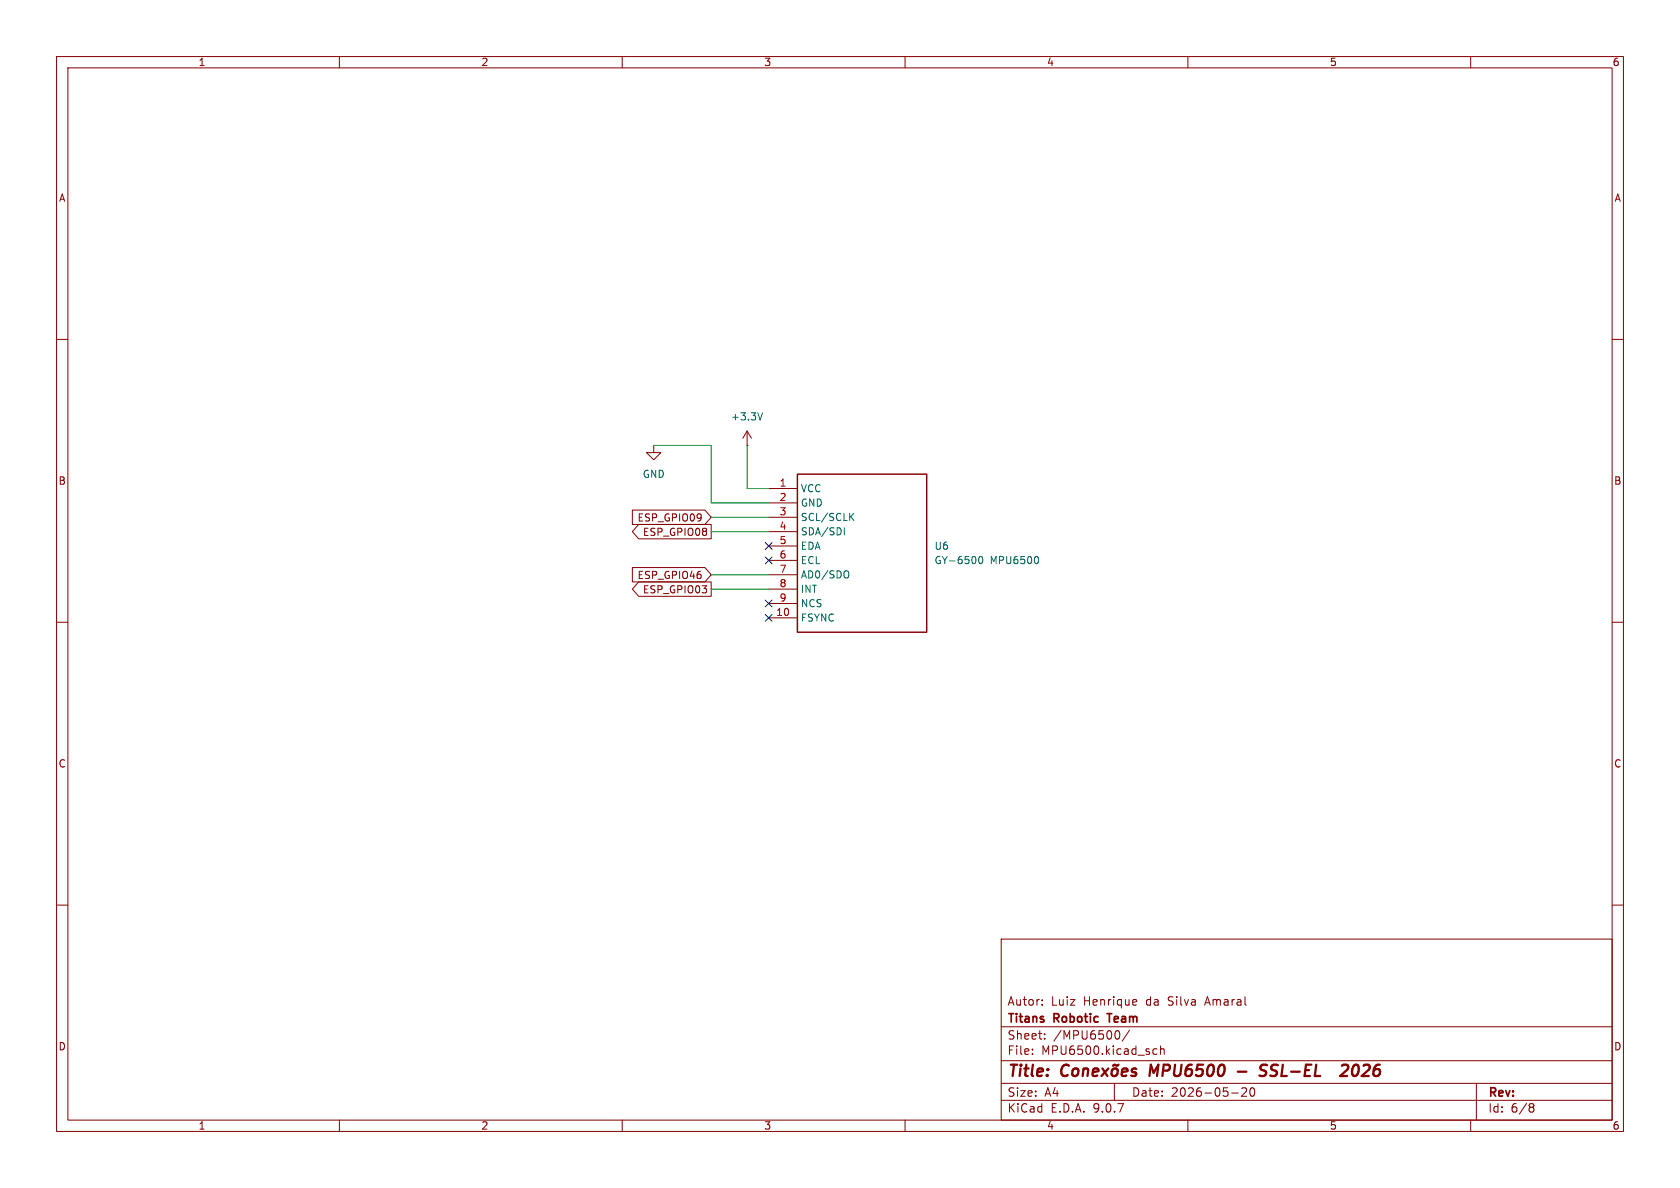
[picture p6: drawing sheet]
(kicad_sch
 (version 20250114)
 (generator "eeschema")
 (generator_version "9.0")
 (paper "A4")
 (title_block
  (title "Conexões MPU6500 - SSL-EL  2026")
  (date "2026-05-20")
  (company "Titans Robotic Team")
  (comment 1 "Autor: Luiz Henrique da Silva Amaral"))
 (lib_symbols
  (symbol "custom_symbols:GY-6500 MPU6500" (exclude_from_sim no) (in_bom yes) (on_board yes)
   (property "Reference" "U" (at 2.286 18.034 0) (effects (font (size 1.27 1.27))))
   (property "Value" "GY-6500 MPU6500" (at 2.286 15.494 0) (effects (font (size 1.27 1.27))))
   (property "Footprint" "" (at 0 0 0) (effects (font (size 1.27 1.27)) (hide yes)))
   (property "Datasheet" "" (at 0 0 0) (effects (font (size 1.27 1.27)) (hide yes)))
   (property "Description" "" (at 0 0 0) (effects (font (size 1.27 1.27)) (hide yes)))
   (symbol "GY-6500 MPU6500_0_0"
    (rectangle (start -8.89 13.97) (end 13.97 -13.97) (stroke (width 0.254) (type solid)) (fill (type none)))
    (pin unspecified line (at -13.97 11.43 0) (length 5.08) (name "VCC" (effects (font (size 1.27 1.27)))) (number "1" (effects (font (size 1.27 1.27)))))
    (pin unspecified line (at -13.97 8.89 0) (length 5.08) (name "GND" (effects (font (size 1.27 1.27)))) (number "2" (effects (font (size 1.27 1.27)))))
    (pin unspecified line (at -13.97 6.35 0) (length 5.08) (name "SCL/SCLK" (effects (font (size 1.27 1.27)))) (number "3" (effects (font (size 1.27 1.27)))))
    (pin unspecified line (at -13.97 3.81 0) (length 5.08) (name "SDA/SDI" (effects (font (size 1.27 1.27)))) (number "4" (effects (font (size 1.27 1.27)))))
    (pin unspecified line (at -13.97 1.27 0) (length 5.08) (name "EDA" (effects (font (size 1.27 1.27)))) (number "5" (effects (font (size 1.27 1.27)))))
    (pin unspecified line (at -13.97 -1.27 0) (length 5.08) (name "ECL" (effects (font (size 1.27 1.27)))) (number "6" (effects (font (size 1.27 1.27)))))
    (pin unspecified line (at -13.97 -3.81 0) (length 5.08) (name "AD0/SDO" (effects (font (size 1.27 1.27)))) (number "7" (effects (font (size 1.27 1.27)))))
    (pin unspecified line (at -13.97 -6.35 0) (length 5.08) (name "INT" (effects (font (size 1.27 1.27)))) (number "8" (effects (font (size 1.27 1.27)))))
    (pin unspecified line (at -13.97 -8.89 0) (length 5.08) (name "NCS" (effects (font (size 1.27 1.27)))) (number "9" (effects (font (size 1.27 1.27)))))
    (pin unspecified line (at -13.97 -11.43 0) (length 5.08) (name "FSYNC" (effects (font (size 1.27 1.27)))) (number "10" (effects (font (size 1.27 1.27))))))
   (embedded_fonts no))
  (symbol "power:+3.3V"
   (power)
   (pin_numbers (hide yes))
   (pin_names
    (offset 0) (hide yes)) (exclude_from_sim no) (in_bom yes) (on_board yes)
   (property "Reference" "#PWR" (at 0 -3.81 0) (effects (font (size 1.27 1.27)) (hide yes)))
   (property "Value" "+3.3V" (at 0 3.556 0) (effects (font (size 1.27 1.27))))
   (property "Footprint" "" (at 0 0 0) (effects (font (size 1.27 1.27)) (hide yes)))
   (property "Datasheet" "" (at 0 0 0) (effects (font (size 1.27 1.27)) (hide yes)))
   (property "Description" "Power symbol creates a global label with name \"+3.3V\"" (at 0 0 0) (effects (font (size 1.27 1.27)) (hide yes)))
   (symbol "+3.3V_0_1"
    (polyline (pts (xy -0.762 1.27) (xy 0 2.54)) (stroke (width 0) (type default)) (fill (type none)))
    (polyline (pts (xy 0 2.54) (xy 0.762 1.27)) (stroke (width 0) (type default)) (fill (type none)))
    (polyline (pts (xy 0 0) (xy 0 2.54)) (stroke (width 0) (type default)) (fill (type none))))
   (symbol "+3.3V_1_1"
    (pin power_in line (at 0 0 90) (length 0) (name "~" (effects (font (size 1.27 1.27)))) (number "1" (effects (font (size 1.27 1.27))))))
   (embedded_fonts no))
  (symbol "power:GND"
   (power)
   (pin_numbers (hide yes))
   (pin_names
    (offset 0) (hide yes)) (exclude_from_sim no) (in_bom yes) (on_board yes)
   (property "Reference" "#PWR" (at 0 -6.35 0) (effects (font (size 1.27 1.27)) (hide yes)))
   (property "Value" "GND" (at 0 -3.81 0) (effects (font (size 1.27 1.27))))
   (property "Footprint" "" (at 0 0 0) (effects (font (size 1.27 1.27)) (hide yes)))
   (property "Datasheet" "" (at 0 0 0) (effects (font (size 1.27 1.27)) (hide yes)))
   (property "Description" "Power symbol creates a global label with name \"GND\" , ground" (at 0 0 0) (effects (font (size 1.27 1.27)) (hide yes)))
   (symbol "GND_0_1"
    (polyline (pts (xy 0 0) (xy 0 -1.27) (xy 1.27 -1.27) (xy 0 -2.54) (xy -1.27 -1.27) (xy 0 -1.27)) (stroke (width 0) (type default)) (fill (type none))))
   (symbol "GND_1_1"
    (pin power_in line (at 0 0 270) (length 0) (name "~" (effects (font (size 1.27 1.27)))) (number "1" (effects (font (size 1.27 1.27))))))
   (embedded_fonts no)))
 (no_connect
  (at 135.89 109.22))
 (no_connect
  (at 135.89 96.52))
 (no_connect
  (at 135.89 106.68))
 (no_connect
  (at 135.89 99.06))
 (wire
  (pts (xy 132.08 86.36) (xy 132.08 78.74))
  (stroke (width 0) (type default)))
 (wire
  (pts (xy 125.73 93.98) (xy 135.89 93.98))
  (stroke (width 0) (type default)))
 (wire
  (pts (xy 125.73 104.14) (xy 135.89 104.14))
  (stroke (width 0) (type default)))
 (wire
  (pts (xy 125.73 91.44) (xy 135.89 91.44))
  (stroke (width 0) (type default)))
 (wire
  (pts (xy 125.73 101.6) (xy 135.89 101.6))
  (stroke (width 0) (type default)))
 (wire
  (pts (xy 135.89 88.9) (xy 125.73 88.9))
  (stroke (width 0) (type default)))
 (wire
  (pts (xy 125.73 78.74) (xy 115.57 78.74))
  (stroke (width 0) (type default)))
 (wire
  (pts (xy 135.89 86.36) (xy 132.08 86.36))
  (stroke (width 0) (type default)))
 (wire
  (pts (xy 125.73 88.9) (xy 125.73 78.74))
  (stroke (width 0) (type default)))
 (global_label "ESP_GPIO46"
  (shape input)
  (at 125.73 101.6 180)
  (fields_autoplaced yes)
  (effects (font (size 1.27 1.27)) (justify right))
  (property "Intersheetrefs" "${INTERSHEET_REFS}" (at 111.2544 101.6 0) (effects (font (size 1.27 1.27)) (justify right) (hide yes))))
 (global_label "ESP_GPIO09"
  (shape input)
  (at 125.73 91.44 180)
  (fields_autoplaced yes)
  (effects (font (size 1.27 1.27)) (justify right))
  (property "Intersheetrefs" "${INTERSHEET_REFS}" (at 111.2544 91.44 0) (effects (font (size 1.27 1.27)) (justify right) (hide yes))))
 (global_label "ESP_GPIO03"
  (shape output)
  (at 125.73 104.14 180)
  (fields_autoplaced yes)
  (effects (font (size 1.27 1.27)) (justify right))
  (property "Intersheetrefs" "${INTERSHEET_REFS}" (at 111.2544 104.14 0) (effects (font (size 1.27 1.27)) (justify right) (hide yes))))
 (global_label "ESP_GPIO08"
  (shape output)
  (at 125.73 93.98 180)
  (fields_autoplaced yes)
  (effects (font (size 1.27 1.27)) (justify right))
  (property "Intersheetrefs" "${INTERSHEET_REFS}" (at 111.2544 93.98 0) (effects (font (size 1.27 1.27)) (justify right) (hide yes))))
 (symbol
  (lib_id "power:GND")
  (at 115.57 78.74 0)
  (unit 1)
  (exclude_from_sim no)
  (in_bom yes)
  (on_board yes)
  (dnp no)
  (fields_autoplaced yes)
  (property "Reference" "#PWR026" (at 115.57 85.09 0) (effects (font (size 1.27 1.27)) (hide yes)))
  (property "Value" "GND" (at 115.57 83.82 0) (effects (font (size 1.27 1.27))))
  (property "Footprint" "" (at 115.57 78.74 0) (effects (font (size 1.27 1.27)) (hide yes)))
  (property "Datasheet" "" (at 115.57 78.74 0) (effects (font (size 1.27 1.27)) (hide yes)))
  (property "Description" "Power symbol creates a global label with name \"GND\" , ground" (at 115.57 78.74 0) (effects (font (size 1.27 1.27)) (hide yes)))
  (pin "1"))
 (symbol
  (lib_id "power:+3.3V")
  (at 132.08 78.74 0)
  (unit 1)
  (exclude_from_sim no)
  (in_bom yes)
  (on_board yes)
  (dnp no)
  (fields_autoplaced yes)
  (property "Reference" "#PWR025" (at 132.08 82.55 0) (effects (font (size 1.27 1.27)) (hide yes)))
  (property "Value" "+3.3V" (at 132.08 73.66 0) (effects (font (size 1.27 1.27))))
  (property "Footprint" "" (at 132.08 78.74 0) (effects (font (size 1.27 1.27)) (hide yes)))
  (property "Datasheet" "" (at 132.08 78.74 0) (effects (font (size 1.27 1.27)) (hide yes)))
  (property "Description" "Power symbol creates a global label with name \"+3.3V\"" (at 132.08 78.74 0) (effects (font (size 1.27 1.27)) (hide yes)))
  (pin "1"))
 (symbol
  (lib_id "custom_symbols:GY-6500 MPU6500")
  (at 149.86 97.79 0)
  (unit 1)
  (exclude_from_sim no)
  (in_bom yes)
  (on_board yes)
  (dnp no)
  (fields_autoplaced yes)
  (property "Reference" "U6" (at 165.1 96.5199 0) (effects (font (size 1.27 1.27)) (justify left)))
  (property "Value" "GY-6500 MPU6500" (at 165.1 99.0599 0) (effects (font (size 1.27 1.27)) (justify left)))
  (property "Footprint" "Custom_Footprints:GY-6500 MPU6500" (at 149.86 97.79 0) (effects (font (size 1.27 1.27)) (hide yes)))
  (property "Datasheet" "" (at 149.86 97.79 0) (effects (font (size 1.27 1.27)) (hide yes)))
  (property "Description" "" (at 149.86 97.79 0) (effects (font (size 1.27 1.27)) (hide yes)))
  (pin "1")
  (pin "2")
  (pin "4")
  (pin "3")
  (pin "5")
  (pin "6")
  (pin "7")
  (pin "9")
  (pin "8")
  (pin "10")))
